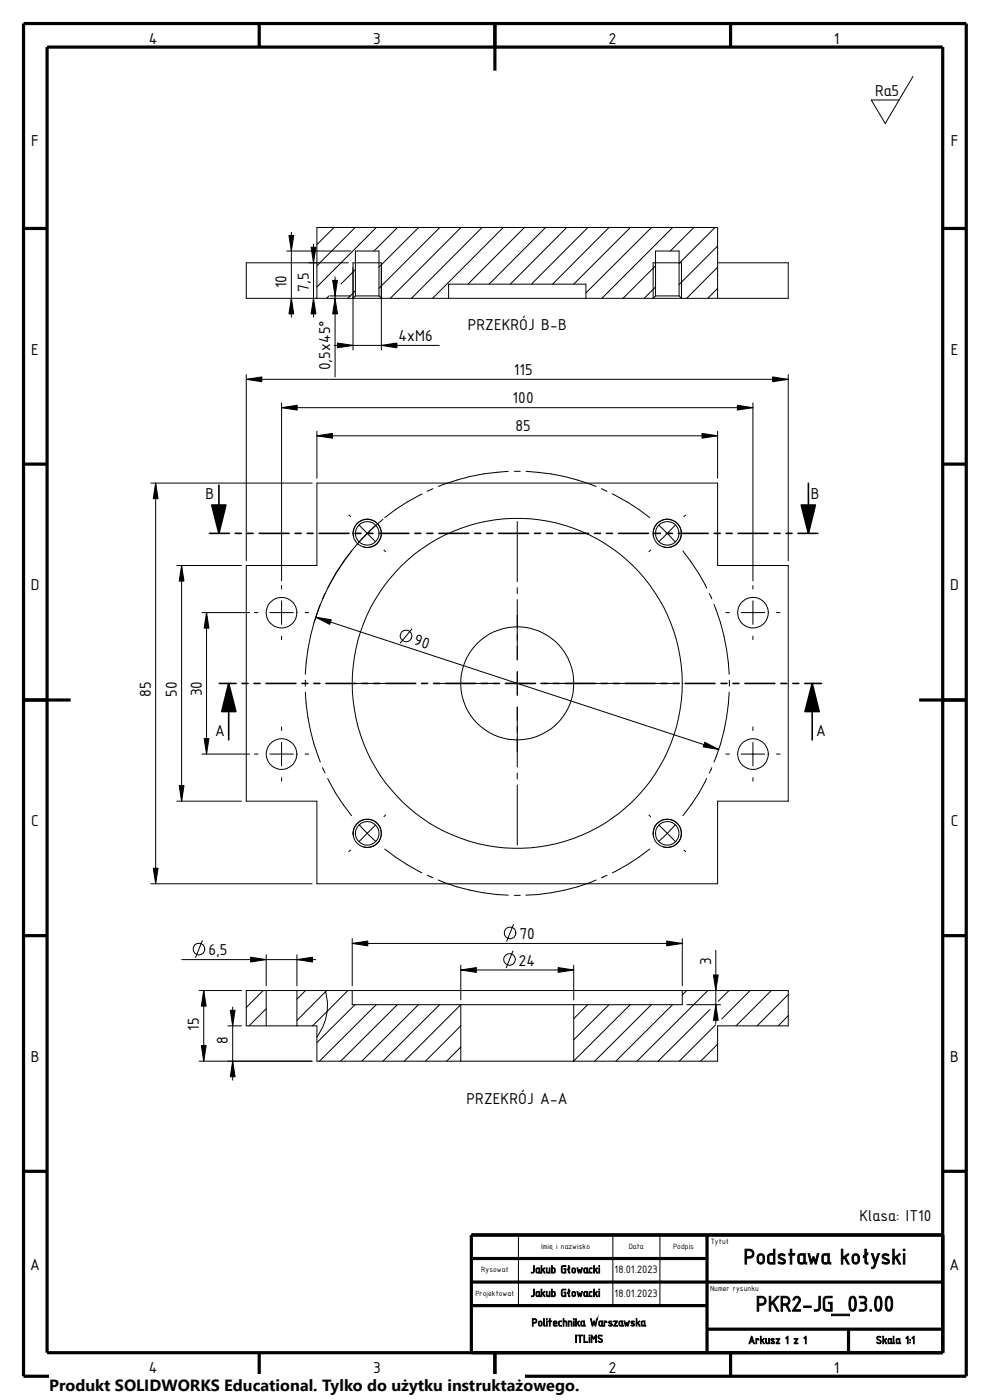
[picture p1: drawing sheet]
<svg xmlns="http://www.w3.org/2000/svg" width="210mm" height="297mm" viewBox="0 0 210 297" stroke-linecap="round" stroke-linejoin="round" font-family="sans-serif">
<g fill="none" stroke="#000" stroke-width=".21">
<path d="M193.7 16.2l-5.9 10-3-5h6M60.8 53.3h13.6M61.8 49.3v18M66.5 51.8v15.5M70.9 48.3l-3.7 3.6M71.1 58.8v21.2M73.9 55.8h-21.7v7.5h22.7M75.4 48.3l-8.2 8.1M75.4 57.2l-3.1 3M79.8 48.3l-12.6 12.6M84.3 48.3l-5 5M88.8 48.3l-8.4 8.4"/>
<path d="M93.3 48.3l-12.9 12.9M97.8 48.3l-15 15M102.3 48.3l-15 15M106.8 48.3l-15 15M111.3 48.3l-12 12M115.7 48.3l-11.9 12M120.2 48.3l-12 12M124.7 48.3l-12 12M129.2 48.3l-12 12M133.7 48.3l-12 12M138.2 48.3l-13.9 13.8M139.1 56.4l-6.9 6.9"/>
<path d="M142.7 48.3l-15 15M147.2 48.3l-5 5M151.7 48.3l-7.6 7.6M152.2 55.8h15v7.5h-22.6M152.2 52.2l-8.1 8.2M152.2 56.7l-6.5 6.6M52.2 79.5v39.5M67.2 63.3v-15h85v15M69.8 62.7l-.5 .6M70.1 62.8h4.3M70.9 73.3h22.3M74.9 74.3v-18.5h6v18.5"/>
<path d="M74.9 63.3h6M75.4 61.7l-1.6 1.6M75.4 62.8v-9.5h5v9.5M75.4 62.8l-.5 .5M75.4 62.8h5M80.4 62.8l.5 .5M80.9 63.3h14.3M95.2 63.3v-3h29.1v3M95.2 63.3h29.1M124.3 63.3h14.3M138.6 63.3v-7.5h6v7.5M138.6 63.3h6"/>
<path d="M139.1 60.9l-2.4 2.4M139.1 62.8v-9.5h5v9.5M139.1 62.8l-.5 .5M139.1 62.8h5M144.1 62.8l.5 .5M152.2 61.2l-2 2.1M167.2 79.5v39.5M52.2 80.5h115M59.7 85.5v37.7M59.7 86.5h100M67.2 91.5v10M67.2 92.5h85"/>
<path d="M107.8 100a44.9 44.9 0 0 0-14.8 3.2M109.1 100h1.3M111.6 100a44.3 44.3 0 0 1 14.8 3.2M152.2 91.5v10M159.7 85.5v37.7M32 102.5h34.2M33 102.5v85M37.5 120h13.7M38.5 120v50M67.2 102.5h85v17.5h15v50h-15v17.5h-85v-17.5h-15v-50h15zM74 109.3l.4 .3M74.6 116.9a43.3 43.3 0 0 0-5.1 7.9"/>
<path d="M75 113.9a3 3 0 0 1 2.6-3.7 3 3 0 0 1 3.3 3.2 3 3 0 0 1-3.8 2.6M76.2 111.4l1.7 1.8M77.9 113.2l-1.7 1.8M77.9 113.2l1.8 1.7M79.7 111.4l-1.8 1.8M81.2 110.2a44.8 44.8 0 0 0-14.5 21.7M81.4 116.7l.4 .4M89.5 104.8a43.5 43.5 0 0 0-7.9 5M91.8 103.7l-1.2 .5M109.7 110.7v12.7M127.6 103.7l1.2 .5M129.9 104.8a41.5 41.5 0 0 1 7.9 5"/>
<path d="M138 116.7l-.3 .4M138.6 113.9a3 3 0 0 1 2.7-3.7 3 3 0 0 1 3.2 3.2 3 3 0 0 1-3.7 2.6M139.7 111.4l1.9 1.8M141.6 113.2l1.7 1.8M141.6 113.2l-1.8 1.7M143.3 111.4l-1.7 1.8M144.9 116.9a39.4 39.4 0 0 1 5 7.9M145.5 109.3l-.4 .3M42.8 130h10.2M43.8 130v30M54 130h.7M57.2 130h5"/>
<path d="M59.7 124.2v.8M59.7 127.5v5M59.7 135v.7M64.7 130h.8M67 130.9l85.5 28.1M67.9 128.2a46.5 46.5 0 0 0-3.1 14.8M69 125.9l-.5 1.1M87.4 133.4l-2.5 3M109.7 124.7v1.2M109.7 127.2v12.8M150.5 125.9l.5 1.1M151.5 128.2a45 45 0 0 1 3.2 14.8"/>
<path d="M154 130h.7M157.2 130h5M159.7 124.2v.8M159.7 127.5v5M159.7 135v.7M164.7 130h.8M42.8 160h10.2M54 160h.7M57.2 160h5M59.7 154.2v.8M59.7 157.5v5M64.7 160h.8"/>
<path d="M64.8 144.3v1.3M64.8 146.9a45.1 45.1 0 0 0 3.1 14.8M75.4 145h12.7M89.4 145h1.3M91.9 145h12.8M107.2 145h5M109.7 142.5v5M109.7 150v12.7M114.7 145h12.8M128.7 145h1.3M131.3 145h12.8M154 160h.7"/>
<path d="M154.7 146.9a43.7 43.7 0 0 1-3.2 14.8M154.7 144.3v1.3M157.2 160h5M159.7 154.2v.8M159.7 157.5v5M164.7 160h.8M37.5 170h13.7M59.7 165v.7M68.4 162.9l.6 1.1M69.5 165.1a38.1 38.1 0 0 0 5.1 8M75 177.6a3 3 0 0 1 2.7-3.8 3 3 0 0 1 3.2 3.3 3 3 0 0 1-3.8 2.6M76.2 175l1.7 1.8"/>
<path d="M77.9 176.8l1.8 1.7M77.9 176.8l-1.7 1.8M79.7 175l-1.8 1.8M81.8 172.9l-.4 .4M109.7 164v1.3M109.7 166.5v12.8M137.7 172.9l.3 .4M138.6 177.6a3 3 0 0 1 2.7-3.8 3 3 0 0 1 3.2 3.3 3 3 0 0 1-3.7 2.6M139.8 175l1.8 1.8M141.6 176.8l-1.9 1.7M141.6 176.8l1.7 1.8M143.3 175l-1.7 1.8"/>
<path d="M149.9 165.1a35.1 35.1 0 0 1-5 8M151 162.9l-.5 1.1M159.7 165v.7M32 187.5h34.2M42.9 199.6l-1.4 3.5M74.4 180.3l-.4 .4M74.7 199.1v10M81.6 180.1a45.7 45.7 0 0 0 7.9 5.1M90.6 185.7l1.2 .5M93 186.7a42.2 42.2 0 0 0 14.8 3.2M108.9 196.1l-1.4 3.6M109.1 189.9h1.3"/>
<path d="M126.4 186.7a41.7 41.7 0 0 1-14.8 3.2M128.8 185.7l-1.2 .5M137.8 180.1a43.5 43.5 0 0 1-7.9 5.1M144.7 199.1v10M145.1 180.3l.4 .4M38.6 203.6h28.4M42.2 210.1h9M43.2 210.1v15M48.3 217.6h2.9M49.4 213.7v15.5M55.8 210.1l-3.6 3.6M56.5 210.1h6.5"/>
<path d="M56.5 214l-3.7 3.6M56.5 210.1h-4.3v7.5h4.3M56.5 202.6v6.5M56.5 210.1v7.5M56.5 217.6h6.5M63 210.1h11.7M63 217.6h4.2v7.5h30.5M63 202.6v6.5M63 210.1v7.5M64.8 210.1l-1.8 1.9M69 210.1a10.9 10.9 0 0 1-1.8 9.9M69.3 210.1l-6.3 6.4"/>
<path d="M73.8 210.1l-7.5 7.5M74.7 210.1h70M74.7 210.1v3h23M74.7 200.2h70M75.3 213.1l-8.1 8.1M79.8 213.1l-12 12M84.3 213.1l-12 12M88.8 213.1l-12 12M93.3 213.1l-12.1 12M97.7 213.1l-11.9 12M97.7 217.6l-7.4 7.5M97.7 204.8v7.3"/>
<path d="M97.7 213.1v12M97.7 205.8h24M97.7 213.1h24M108.8 201.8l-1.4 3.5M121.7 204.8v7.3M121.7 213.1v12M124.7 213.1l-3 3M129.2 213.1l-7.5 7.5M133.7 213.1l-12 12M138.2 213.1l-12 12M142.7 213.1l-12.1 12M144.7 210.1v3h-23"/>
<path d="M144.7 210.1h22.5v7.5h-15v7.5h-30.5M145.7 210.1l-1 1M145.7 213.1h7.2M150.2 210.1l-15.1 15M150.6 214.2l-11 10.9M151.8 217.4l-7.7 7.7M151.8 201.6v15.5M154.6 210.1l-2.2 2.3M159.1 210.1l-6 6.1M163.6 210.1l-7.5 7.5M167.2 211l-6.6 6.6M167.2 215.5l-2.1 2.1"/>
<path d="M42.2 225.1h24M97.7 222.1l-3 3M97.7 225.1h24M152.2 221.5l-3.6 3.6M110 262v15M130 262v15M140 262v15"/>
<circle cx="77.9" cy="113.2" r="3"/>
<circle cx="77.9" cy="113.2" r="2.5"/>
<circle cx="141.5" cy="113.2" r="2.99"/>
<circle cx="141.6" cy="113.2" r="2.5"/>
<circle cx="59.7" cy="130" r="3.3"/>
<circle cx="86.2" cy="134.9" r="1.24"/>
<circle cx="159.7" cy="130" r="3.2"/>
<circle cx="59.7" cy="160" r="3.3"/>
<circle cx="109.7" cy="145" r="12"/>
<circle cx="109.7" cy="145" r="35"/>
<circle cx="159.7" cy="160" r="3.2"/>
<circle cx="77.9" cy="176.8" r="2.49"/>
<circle cx="77.9" cy="176.8" r="3"/>
<circle cx="141.5" cy="176.8" r="2.99"/>
<circle cx="141.6" cy="176.8" r="2.49"/>
<circle cx="108.2" cy="197.9" r="1.24"/>
<circle cx="42.2" cy="201.3" r="1.24"/>
<circle cx="108.1" cy="203.5" r="1.24"/>
</g>
<g fill="none" stroke="#000" stroke-width=".68" stroke-linecap="butt">
<path d="M5 5h200v287h-200zM10 10h190v277h-190zM55 5v5M105 5v10M155 5v5M5 48.5h5M200 48.5h5M5 98.5h5M200 98.5h5M5 148.5h10M195 148.5h10M5 198.5h5"/>
<path d="M200 198.5h5M5 248.5h5M200 248.5h5M100 277h50M100 272h100M100 267h50M150 262v25M200 262h-100v25M55 287v5M105 287v10M150 282h50M155 287v5"/>
<path d="M180 282v5"/>
</g>
<g fill="#000" stroke="#000" stroke-width=".21">
<path d="M61.3 50h1l-.5 3.3zM66 52.5h1l-.5 3.3zM61.8 63.3l.5 3.3h-1zM66.5 63.3l.5 3.3h-1zM70.6 59.5h1l-.5 3.3zM71.1 63.3l.5 3.3h-1zM71.6 72.8l3.3 .5-3.3 .5zM80.9 73.3l3.3-.5v1zM52.2 80.5l3.3-.5v1zM59.7 86.5l3.3-.5v1zM67.2 92.5l3.3-.6v1.1zM148.9 91.9l3.3 .6-3.3 .5z"/>
<path d="M156.4 86l3.3 .5-3.3 .5zM163.9 80l3.3 .5-3.3 .5zM33 102.5l.5 3.3h-1zM38.5 120l.5 3.3h-1zM43.8 130l.5 3.3h-1zM67 130.9l3.3 .6-.4 1zM43.3 156.7h1l-.5 3.3zM149.5 157.5l3 1.5-3.3-.5zM38 166.7h1l-.5 3.3zM32.5 184.2h1l-.5 3.3zM43.2 210.1l.5 3.3h-1zM48.9 214.3h1l-.5 3.3z"/>
<path d="M53.2 203.1l3.3 .5-3.3 .5zM63 203.6l3.3-.5v1zM74.7 200.2l3.3-.6v1.1zM97.7 205.8l3.3-.5v1zM118.4 205.3l3.3 .5-3.3 .5zM141.4 199.6l3.3 .6-3.3 .5zM151.3 206.8h1.1l-.6 3.3zM151.8 213.1l.6 3.4h-1.1zM42.7 221.8h1l-.5 3.3zM49.4 225.1l.5 3.3h-1z"/>
</g>
<path d="M44.9 107.1h3l-1.5 6.1zM170 107.1h3l-1.5 6.1zM48.5 145l1.5 6h-3zM172.3 145l1.5 6h-3z" fill="#000" stroke="#000" stroke-width=".34"/>
<g fill="none" stroke="#000" stroke-width=".34">
<path d="M44.4 113.2h4.2M46.4 102.9v10.3M49.9 113.2h1.3M52.5 113.2h1.2M55 113.2h6.3M62.6 113.2h1.3M65.2 113.2h1.2M67.7 113.2h6.3M75.3 113.2h1.3M77.9 113.2h1.2M80.4 113.2h6.3M88 113.2h1.3"/>
<path d="M90.6 113.2h1.2M93.1 113.2h6.3M100.7 113.2h1.3M103.3 113.2h1.2M105.8 113.2h6.3M113.4 113.2h1.3M116 113.2h1.2M118.5 113.2h6.3M126.1 113.2h1.3M128.7 113.2h1.2M131.2 113.2h6.3M138.8 113.2h1.3"/>
<path d="M141.4 113.2h1.2M143.9 113.2h6.3M151.5 113.2h1.3M154.1 113.2h1.2M156.6 113.2h6.3M164.2 113.2h1.3M166.8 113.2h1.2M169.3 113.2h4.2M171.5 102.5v10.7M46.5 145h3.6M48.5 145v12M51.4 145h1.2"/>
<path d="M53.9 145h1.3M56.4 145h6.4M64.1 145h1.2M66.6 145h1.3M69.1 145h6.4M76.8 145h1.2M79.3 145h1.3M81.8 145h6.4M89.5 145h1.2M92 145h1.3M94.5 145h6.4M102.2 145h1.2"/>
<path d="M104.7 145h1.3M107.2 145h6.4M114.9 145h1.2M117.4 145h1.3M119.9 145h6.4M127.6 145h1.2M130.1 145h1.3M132.6 145h6.4M140.3 145h1.2M142.8 145h1.3M145.3 145h6.4M153 145h1.2"/>
<path d="M155.5 145h1.3M158 145h6.4M165.7 145h1.2M168.2 145h1.3M170.7 145h3.6M172.3 145v12"/>
</g>
<path d="M10.4 291.5h100.9v5.5h-100.9z" fill="#fff"/>
<g font-size="4.9">
<text x="157.7" y="268.2">Podstawa kołyski</text>
<text x="160.3" y="278.2">PKR2-JG_03.00</text>
</g>
<g font-size="3.6">
<text x="31.5" y="9.2">4</text>
<text x="79.2" y="9.2">3</text>
<text x="129.2" y="9.2">2</text>
<text x="176.9" y="9.2">1</text>
<text x="185.6" y="20.3">Ra5</text>
<text x="6.6" y="30.9">F</text>
<text x="201.7" y="30.9">F</text>
<text x="60.8" y="61.2" transform="rotate(-90 60.8 61.2)">10</text>
<text x="65.5" y="61.8" transform="rotate(-90 65.5 61.8)">7,5</text>
<text x="99.2" y="70">PRZEKRÓJ B-B</text>
<text x="6.6" y="75.2">E</text>
<text x="84.5" y="72.3">4xM6</text>
<text x="201.7" y="75.2">E</text>
<text x="70.1" y="78.6" transform="rotate(-90 70.1 78.6)">0,5x45°</text>
<text x="109" y="79.5">115</text>
<text x="108.7" y="85.6">100</text>
<text x="109.3" y="91.5">85</text>
<text x="43.6" y="106">B</text>
<text x="172" y="105.9">B</text>
<text x="6.6" y="125.2">D</text>
<text x="201.6" y="125.2">D</text>
<text x="87.6" y="136.7" transform="rotate(18 87.6 136.7)">90</text>
<text x="32" y="147.9" transform="rotate(-90 32 147.9)">85</text>
<text x="37.5" y="147.9" transform="rotate(-90 37.5 147.9)">50</text>
<text x="42.8" y="147.7" transform="rotate(-90 42.8 147.7)">30</text>
<text x="45.6" y="156.1">A</text>
<text x="173.1" y="156.1">A</text>
<text x="6.6" y="175.2">C</text>
<text x="201.7" y="175.2">C</text>
<text x="44.2" y="202.6">6,5</text>
<text x="110.2" y="199.2">70</text>
<text x="110.1" y="204.9">24</text>
<text x="150.8" y="204.7" transform="rotate(-90 150.8 204.7)">3</text>
<text x="42.2" y="218.7" transform="rotate(-90 42.2 218.7)">15</text>
<text x="48.3" y="221.5" transform="rotate(-90 48.3 221.5)">8</text>
<text x="6.6" y="225.2">B</text>
<text x="201.6" y="225.2">B</text>
<text x="99" y="234.1">PRZEKRÓJ A-A</text>
<text x="182.3" y="259">Klasa: IT10</text>
<text x="6.4" y="269.5">A</text>
<text x="201.4" y="269.5">A</text>
<text x="31.5" y="291.2">4</text>
<text x="79.2" y="291.2">3</text>
<text x="129.2" y="291.2">2</text>
<text x="176.9" y="291.2">1</text>
</g>
<text font-size="3.4" x="10.4" y="295.2">Produkt SOLIDWORKS Educational. Tylko do użytku instruktażowego.</text>
<g font-size="2.5">
<text x="112.6" y="270.1">Jakub Głowacki</text>
<text x="112.6" y="275.1">Jakub Głowacki</text>
<text x="130.4" y="270.1">18.01.2023</text>
<text x="130.4" y="275.1">18.01.2023</text>
<text x="112.8" y="281.3">Politechnika Warszawska</text>
<text x="122" y="284.8">ITLiMS</text>
<text x="158.7" y="285.1">Arkusz 1 z 1</text>
<text x="185.8" y="285.1">Skala 1:1</text>
</g>
<g font-size="1.7">
<text x="150.8" y="263.9">Tytuł</text>
<text x="102.1" y="269.9">Rysował</text>
<text x="114.8" y="264.9">Imię i nazwisko</text>
<text x="133.4" y="264.9">Data</text>
<text x="142.8" y="264.9">Podpis</text>
<text x="100.8" y="274.9">Projektował</text>
<text x="150.6" y="273.9">Numer rysunku</text>
</g>
</svg>
